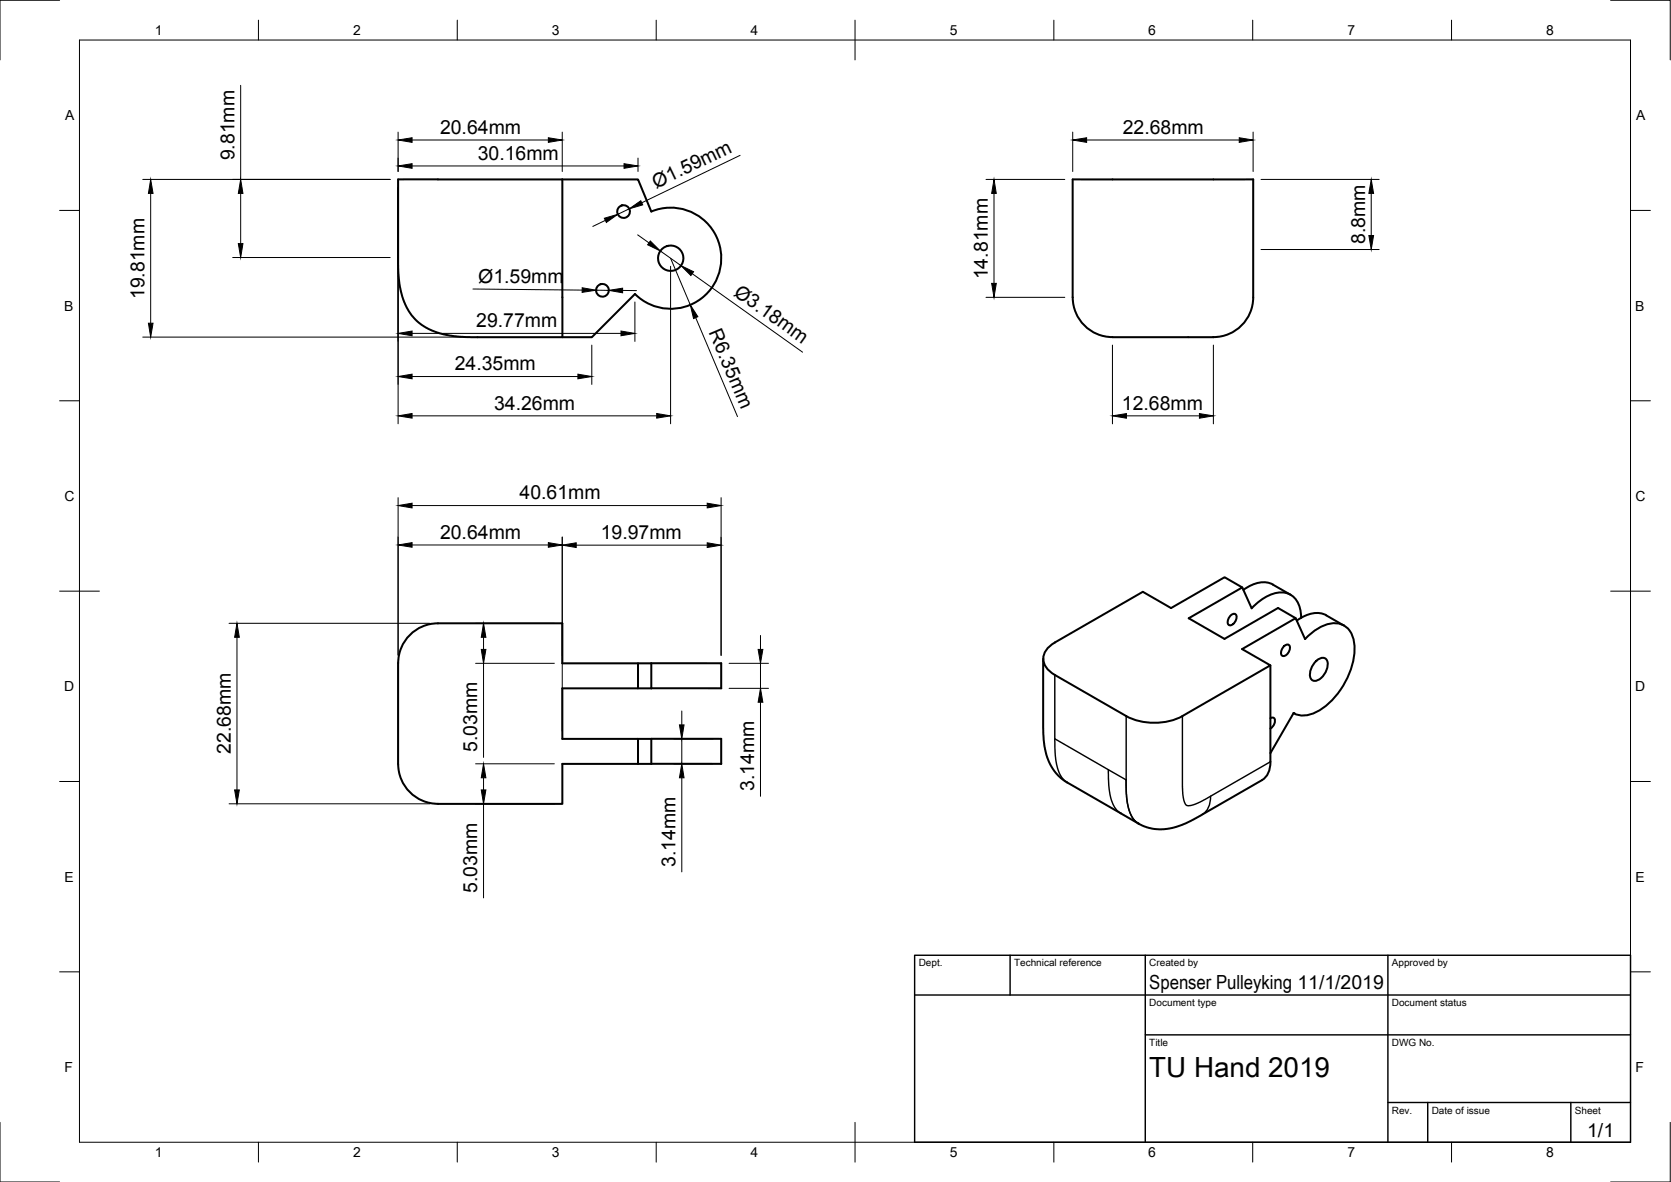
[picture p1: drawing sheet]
<svg xmlns="http://www.w3.org/2000/svg" width="420mm" height="297mm" viewBox="0 0 420 297" stroke-linecap="round" stroke-linejoin="round" font-family="sans-serif">
<!-- layer: Visible -->
<g fill="none" stroke="#000" stroke-width=".51">
<path d="M100.1 45.1v21.2l.3 4.9 .8 3.4 .7 1.8 1.2 2.2 1.6 1.9 1.9 1.5 2 1.1 3 .9 2.6 .5 4.3 .2h22.9M100.1 45.1h41.3M141.4 45.1h19l3.4 8.1a12.7 12.7 0 0 1 17.3 14.2 12.7 12.7 0 0 1-21.4 6.5M141.4 45.1v29.6M269.7 45.1h45.4v29.4a10 10 0 0 1-10 10.2h-25.4a10.4 10.4 0 0 1-10-10.6zM141.4 74.7v10M159.6 73.9l-10.8 10.8h-7.4M309.5 154.6a.79 .79 0 0 1 1.4 .1 2.06 2.06 0 0 1-1.8 2.4 1.45 1.45 0 0 1 .1-2.1zM312.4 147.6l2.3 5.3a10.1 10.1 0 0 1 8.4-3.9 5.3 5.3 0 0 1 4 5.2l.1 1.1M312.7 148.2a7.2 7.2 0 0 1 7.4-1.3l4.4 2.6M325.8 155.3l-4.4-2.5-13.5 7.8-9-5.2 13.5-7.8-4.5-2.5-13.5 7.7-7-4.1-22.2 12.8M333.5 154.7l4.4 2.5"/>
<path d="M333.5 154.6a6.5 6.5 0 0 0-6.5 .8l-.9 .6M100.1 166.7v25.3M100.1 166.6a10 10 0 0 1 10-10h31.3v10.1h19v6.3h-19v12.7h22.4M160.4 173h3.4M160.4 166.7h3.4M163.8 166.7v6.3M163.8 166.7h17.5l.1 6.3h-17.6M262.3 165.6v18.4l.6 4.8a11.7 11.7 0 0 0 5.5 7.8l17.9 10.4M265.2 169.6l18 10.3a15.6 15.6 0 0 0 14.1 0l22.1-12.7-7.1-4.1 13.5-7.8 2.4 5.3a10.2 10.2 0 0 1 8.2-3.9 5.4 5.4 0 0 1 4.2 5.6 19.4 19.4 0 0 1-9.6 16.6 6 6 0 0 1-5.7 .3l-5.9 10.1M265.2 161.5a4.5 4.5 0 0 0-2.7 5.2 5.8 5.8 0 0 0 2.7 2.9M319.4 167.2v24.2a5 5 0 0 1-2 4.6M322.9 162.3a.79 .79 0 0 1 1.4 .1 2.06 2.06 0 0 1-1.8 2.5 1.45 1.45 0 0 1 .1-2.2z"/>
<path d="M331 166.1a1.55 1.55 0 0 1 1.5-.8 1.55 1.55 0 0 1 1.3 1 4.5 4.5 0 0 1-3.1 4.8 1.49 1.49 0 0 1-1.3-2.1l.7-1.9zM100.1 192a10 10 0 0 0 10 10M160.4 185.7v6.3M163.8 192h-22.4v10h-31.3M163.8 185.7v6.3M163.8 185.7h17.5l.1 6.3-17.6-.1M317.4 196l-17.2 9.9-3 1.4-2.2 .7a11.5 11.5 0 0 1-8.7-1M319.4 180.5a.76 .76 0 0 1 1 0 .76 .76 0 0 1 .1 1l-.3 .8-.8 .8"/>
<circle cx="156.8" cy="53.2" r="1.6"/>
<circle cx="151.5" cy="73" r="1.6"/>
<circle cx="168.6" cy="64.9" r="3.2"/>
</g>
<!-- layer: Visible Narrow -->
<path d="M265.2 169.6v16.1l13.5 7.7M283.2 179.9l-.1 16.1M297.3 179.9v17.6l.2 2.8a2.21 2.21 0 0 0 1.1 2.2l1.5-.2 2.2-1 17.1-9.9M265.2 185.7l.1 3.9 .6 3.6 1.1 2.3 1.4 1.1M283.2 196l.1 4.3 .5 2.9 .9 2.2 .6 .8 1 .8M281.8 204.4l-.7-.5-.9-1.1-.9-2.2-.5-3.3-.1-3.9 4.4 2.6 .2 4.2 .5 3 .9 2.2 .5 .7 1 .9M304.4 200.1a5 5 0 0 1-2.1 4.6" fill="none" stroke="#000" stroke-width=".36"/>
<!-- layer: Visible -->
<circle cx="325.2" cy="179.2" r=".25" fill="#000"/>
<!-- layer: Border -->
<g fill="none" stroke="#000" stroke-width=".25">
<path d="M15 .1h-15v15M20 10.1h390v276.9h-390zM65 5.1v5M115 5.1v5M165 5.1v5M215 5.1v10M265 5.1v5M315 5.1v5M365 5.1v5M405 .1h15v15M15 52.9h5M410 52.9h5"/>
<path d="M15 100.7h5M410 100.7h5M15 148.6h10M405 148.6h10M15 196.4h5M410 196.4h5M15 244.2h5M410 244.2h5M0 282.1v14.9h15M65 287v5M115 287v5M165 287v5"/>
<path d="M215 282.1v9.9M265 287v5M315 287v5M365 287v5M420 282.1v14.9h-15"/>
</g>
<!-- layer: TitleBlock -->
<path d="M230 240.1h180v46.9h-180zM230 250h180M254 240.1v9.9M288 240.1v46.9M349 240.1v46.9M288 260.1h122M349 277.1h61M359 277.1v9.9M395 277.1v9.9" fill="none" stroke="#000" stroke-width=".36"/>
<!-- layer: Dimensions -->
<g fill="none" stroke="#000" stroke-width=".25">
<path d="M60.5 21.4v23.7M100.1 33.2v9.9M103.6 35.2h34.3M141.4 33.2v9.9M160.4 39.7v3.4M186.1 39l-24.7 12M269.7 33.2v9.9M273.2 35.2h38.4M315.1 33.2v9.9M35.9 45.1h62.2M37.9 48.6v32.6M60.5 48.6v12.6"/>
<path d="M100.1 47.1v59.4M103.6 41.7h53.3M152.2 55.4l-3.1 1.5M158.2 52.5l-2.9 1.4M160.3 59l2.9 2M247.9 45.1h19.8M249.9 48.6v22.6M317.1 45.1h29.7M344.8 48.6v10.6M58.5 64.7h39.6M118.9 72.6l27.5 .3M149.9 72.9l3.2 .1"/>
<path d="M156.5 73h3.5M159.6 75.9v9.9M166 63.1l5.2 3.6M168.6 66.9v39.6M168.6 64.9l5 11.7M174.1 68.8l27.7 19.7M174.9 79.8l10.5 24.9M247.9 74.7h19.8M317.1 62.7h29.7M35.9 84.7h82.2M103.6 94.6h41.7M103.6 83.8h52.5"/>
<path d="M148.8 86.7v9.9M279.7 86.7v19.8M305.1 86.7v19.8M103.6 104.5h61.5M283.2 104.5h18.4M100.1 125.1v39.5M103.6 137h34.3M103.6 127h74.2M141.4 134.9v48.8M144.9 137h32.9M181.3 125.1v39.6M57.6 156.6h50.5"/>
<path d="M119.6 156.6h19.8M191.2 159.7v3.5M59.6 160.2v38.3M119.6 166.7h19.8M121.6 160.2v3M121.6 166.7v23.6M171.4 178.7v3.5M183.3 166.7h9.9M183.3 173h9.9M191.2 166.7v6.3M191.2 176.5v23.6M119.6 191.9h19.8"/>
<path d="M121.6 195.5v3M169.4 191.9h9.9M169.4 185.7h9.9M171.4 185.7v6.2M171.4 195.5v23.6M57.6 202h50.5M119.6 202h19.8M121.6 202v23.6"/>
</g>
<g fill="#000" stroke="#000" stroke-width=".25">
<path d="M100.1 35.2l3.5-.6v1.2zM137.9 34.6l3.5 .6-3.5 .6zM269.7 35.2l3.5-.6v1.2zM311.6 34.6l3.5 .6-3.5 .6zM37.9 45.1l.6 3.5h-1.2zM60.5 45.1l.6 3.5h-1.2zM100.1 41.7l3.5-.6v1.2zM152 54.8l3.3-.9-2.8 2zM156.9 41.1l3.5 .6-3.5 .6zM158.2 52.5l2.9-2.1 .5 1.1zM249.9 45.1l.6 3.5h-1.2zM344.8 45.1l.6 3.5h-1.2z"/>
<path d="M344.2 59.2h1.2l-.6 3.5zM59.9 61.2h1.2l-.6 3.5zM146.4 72.3l3.5 .6-3.5 .6zM153.1 73l3.4-.6v1.2zM163.5 60.6l2.5 2.5-3.2-1.6zM171.2 66.7l3.2 1.6-.7 .9zM173.6 76.6l1.9 3-1.1 .5zM249.3 71.2h1.2l-.6 3.5zM37.3 81.2h1.2l-.6 3.5zM100.1 94.6l3.5-.6v1.2zM100.1 83.8l3.5-.6v1.2zM145.3 94l3.5 .6-3.5 .6z"/>
<path d="M156.1 83.2l3.5 .6-3.5 .6zM100.1 104.5l3.5-.6v1.2zM165.1 103.9l3.5 .6-3.5 .6zM279.7 104.5l3.5-.6v1.2zM301.6 103.9l3.5 .6-3.5 .6zM100.1 127l3.5-.5v1.1zM100.1 137l3.5-.6v1.1zM137.9 136.4l3.5 .6-3.5 .5zM141.4 137l3.5-.6v1.2zM177.8 136.4l3.5 .6-3.5 .6zM177.8 126.5l3.5 .5-3.5 .6zM59.6 156.6l.6 3.6h-1.2z"/>
<path d="M121.6 156.6l.6 3.6h-1.2zM121 163.2h1.2l-.6 3.5zM190.6 163.2h1.2l-.6 3.5zM191.2 173l.6 3.5h-1.2zM59 198.5h1.2l-.6 3.5zM121.6 191.9l.6 3.6h-1.2zM121 198.5h1.2l-.6 3.5zM170.8 182.2h1.2l-.6 3.5zM171.4 191.9l.6 3.6h-1.2z"/>
</g>
<text font-size="7" x="289" y="270.6">TU Hand 2019</text>
<g font-size="4.9">
<text x="110.6" y="33.6">20.64mm</text>
<text x="282.3" y="33.6">22.68mm</text>
<text x="58.9" y="40.3" transform="rotate(-90 58.9 40.3)">9.81mm</text>
<text x="120.1" y="40.1">30.16mm</text>
<text x="165" y="47.4" transform="rotate(-26 165 47.4)">Ø1.59mm</text>
<text x="343.2" y="61.3" transform="rotate(-90 343.2 61.3)">8.8mm</text>
<text x="120.2" y="71" transform="rotate(1 120.2 71)">Ø1.59mm</text>
<text x="248.4" y="70.2" transform="rotate(-90 248.4 70.2)">14.81mm</text>
<text x="36.3" y="75.2" transform="rotate(-90 36.3 75.2)">19.81mm</text>
<text x="184.3" y="74" transform="rotate(35 184.3 74)">Ø3.18mm</text>
<text x="119.8" y="82.2">29.77mm</text>
<text x="178.2" y="83.5" transform="rotate(67 178.2 83.5)">R6.35mm</text>
<text x="114.3" y="93.1">24.35mm</text>
<text x="124.2" y="102.9">34.26mm</text>
<text x="282.1" y="103">12.68mm</text>
<text x="130.6" y="125.5">40.61mm</text>
<text x="110.6" y="135.4">20.64mm</text>
<text x="151" y="135.4">19.97mm</text>
<text x="58" y="189.4" transform="rotate(-90 58 189.4)">22.68mm</text>
<text x="120" y="189" transform="rotate(-90 120 189)">5.03mm</text>
<text x="189.7" y="198.8" transform="rotate(-90 189.7 198.8)">3.14mm</text>
<text x="169.9" y="217.8" transform="rotate(-90 169.9 217.8)">3.14mm</text>
<text x="120" y="224.4" transform="rotate(-90 120 224.4)">5.03mm</text>
<text x="289" y="248.5">Spenser Pulleyking 11/1/2019</text>
<text x="399.1" y="285.7">1/1</text>
</g>
<g font-size="3.5">
<text x="39" y="8.8">1</text>
<text x="88.8" y="8.8">2</text>
<text x="138.8" y="8.8">3</text>
<text x="188.7" y="8.8">4</text>
<text x="238.8" y="8.8">5</text>
<text x="288.7" y="8.8">6</text>
<text x="338.8" y="8.8">7</text>
<text x="388.8" y="8.8">8</text>
<text x="16.4" y="30.2">A</text>
<text x="411.4" y="30.2">A</text>
<text x="16.2" y="78">B</text>
<text x="411.2" y="78">B</text>
<text x="16.2" y="125.9">C</text>
<text x="411.2" y="125.9">C</text>
<text x="16.2" y="173.7">D</text>
<text x="411.2" y="173.7">D</text>
<text x="16.2" y="221.6">E</text>
<text x="411.2" y="221.6">E</text>
<text x="16.2" y="269.4">F</text>
<text x="411.2" y="269.4">F</text>
<text x="39" y="290.8">1</text>
<text x="88.8" y="290.8">2</text>
<text x="138.8" y="290.8">3</text>
<text x="188.7" y="290.8">4</text>
<text x="238.8" y="290.8">5</text>
<text x="288.7" y="290.8">6</text>
<text x="338.8" y="290.8">7</text>
<text x="388.8" y="290.8">8</text>
</g>
<g font-size="2.5">
<text x="231" y="242.9">Dept.</text>
<text x="255" y="242.9">Technical reference</text>
<text x="289" y="242.9">Created by</text>
<text x="350" y="242.9">Approved by</text>
<text x="289" y="252.8">Document type</text>
<text x="350" y="252.8">Document status</text>
<text x="289" y="262.9">Title</text>
<text x="350" y="262.9">DWG No.</text>
<text x="350" y="279.9">Rev.</text>
<text x="360" y="279.9">Date of issue</text>
<text x="396" y="279.9">Sheet</text>
</g>
</svg>
